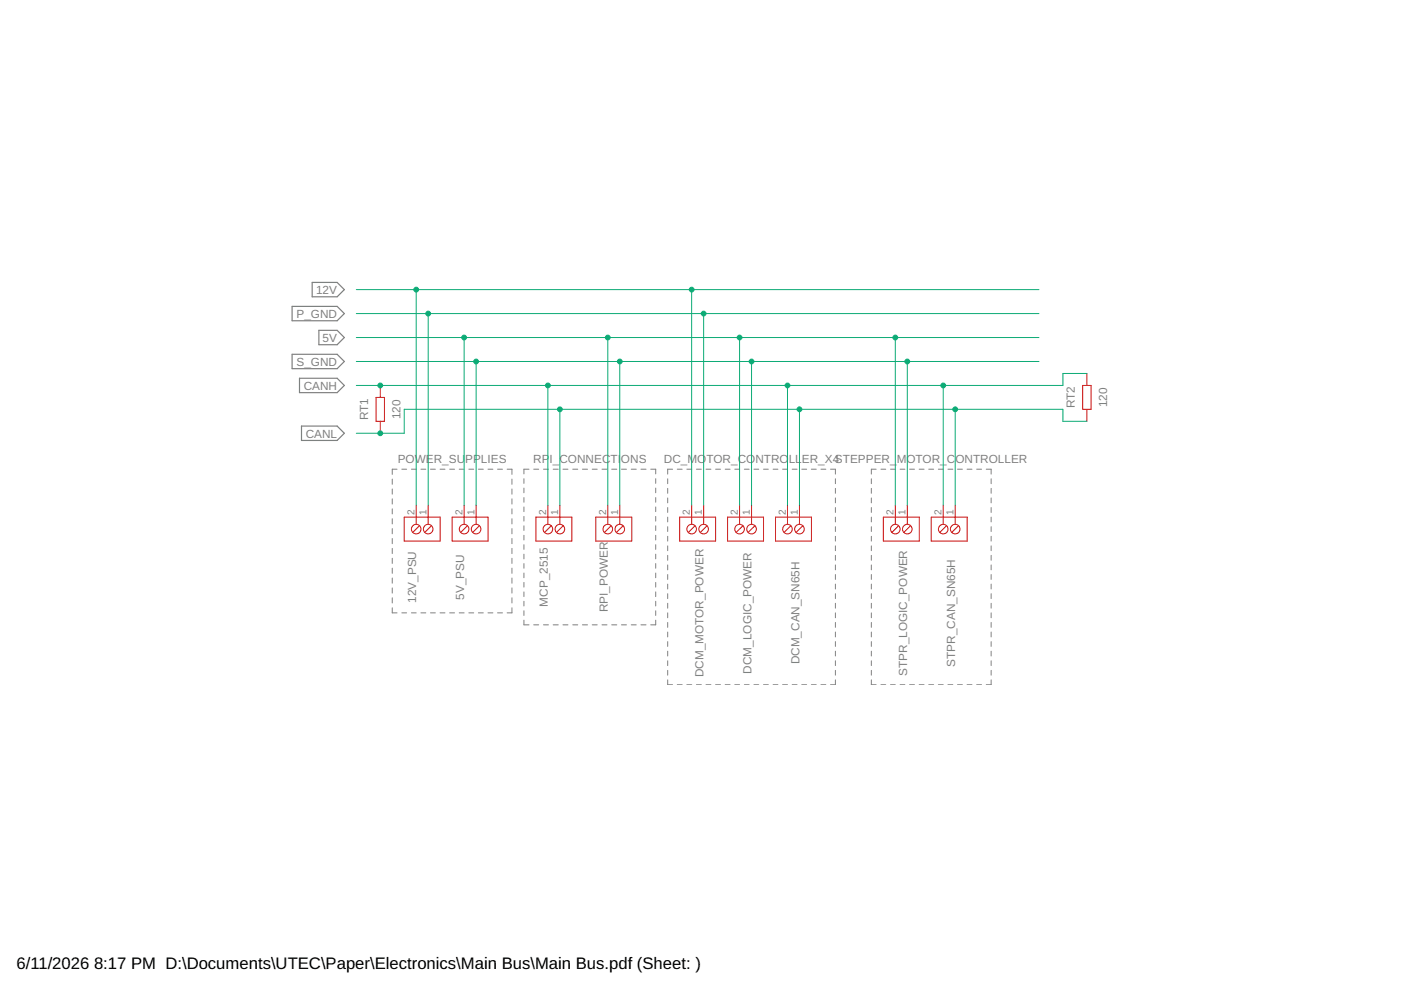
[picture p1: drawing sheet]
<svg xmlns="http://www.w3.org/2000/svg" width="297mm" height="210mm" viewBox="0 0 297 210" stroke-linecap="round" stroke-linejoin="round" font-family="sans-serif">
<g fill="none" stroke="#808080" stroke-width=".21">
<path d="M84.2 99.5h-1v1.1M85.2 99.5h1M87.2 99.5h1M89.2 99.5h1.1M91.3 99.5h1M93.3 99.5h1M95.3 99.5h1.1M97.4 99.5h1M99.4 99.5h1M101.4 99.5h1.1M103.5 99.5h1M105.5 99.5h1"/>
<path d="M107.5 99.5h1v1.1M112.2 99.5h-1.1v1M113.2 99.5h1M115.2 99.5h1.1M117.3 99.5h1.1M119.4 99.5h1M121.4 99.5h1.1M123.5 99.5h1.1M125.6 99.5h1M127.6 99.5h1.1M129.7 99.5h1.1M131.8 99.5h1"/>
<path d="M133.8 99.5h1.1M135.9 99.5h1.1M138 99.5h1v1M142.6 99.5h-1v1M143.6 99.5h1M145.6 99.5h1.1M147.7 99.5h1M149.7 99.5h1M151.7 99.5h1.1M153.8 99.5h1M155.8 99.5h1M157.8 99.5h1"/>
<path d="M159.9 99.5h1M161.9 99.5h1M163.9 99.5h1M165.9 99.5h1.1M168 99.5h1M170 99.5h1M172 99.5h1.1M174.1 99.5h1M176.1 99.5h1v1M185.8 99.5h-1.1v1M186.8 99.5h1M188.8 99.5h1"/>
<path d="M190.8 99.5h1.1M192.8 99.5h1.1M194.9 99.5h1M196.9 99.5h1.1M198.9 99.5h1.1M201 99.5h1M203 99.5h1M205 99.5h1.1M207.1 99.5h1M209.1 99.5h1v1M83.2 101.6v1.1M83.2 103.7v1.1"/>
<path d="M83.2 105.8v1.1M83.2 107.9v1.1M83.2 110v1.1M83.2 112.1v1.1M83.2 114.2v1.1M83.2 116.3v1.1M83.2 118.4v1.1M108.5 101.6v1.1M108.5 103.7v1.1M108.5 105.8v1.1M108.5 107.9v1.1M108.5 110v1.1"/>
<path d="M108.5 112.1v1.1M108.5 114.2v1.1M108.5 116.3v1.1M108.5 118.4v1.1M111.1 101.5v1M111.1 103.5v1M111.1 105.5v1M111.1 107.5v1M111.1 109.5v1M111.1 111.5v1M111.1 113.5v1M111.1 115.5v1"/>
<path d="M111.1 117.5v1M111.1 119.5v1M139 101.5v1M139 103.5v1M139 105.5v1M139 107.5v1M139 109.5v1M139 111.5v1M139 113.5v1M139 115.5v1M139 117.5v1M139 119.5v1"/>
<path d="M141.6 101.5v1.1M141.6 103.5v1.1M141.6 105.6v1M141.6 107.6v1M141.6 109.6v1.1M141.6 111.7v1M141.6 113.7v1M141.6 115.7v1.1M141.6 117.8v1M141.6 119.8v1M177.1 101.5v1.1M177.1 103.5v1.1"/>
<path d="M177.1 105.6v1M177.1 107.6v1M177.1 109.6v1.1M177.1 111.7v1M177.1 113.7v1M177.1 115.7v1.1M177.1 117.8v1M177.1 119.8v1M184.7 101.5v1.1M184.7 103.5v1.1M184.7 105.6v1M184.7 107.6v1"/>
<path d="M184.7 109.6v1.1M184.7 111.7v1M184.7 113.7v1M184.7 115.7v1.1M184.7 117.8v1M184.7 119.8v1M210.1 101.5v1.1M210.1 103.5v1.1M210.1 105.6v1M210.1 107.6v1M210.1 109.6v1.1M210.1 111.7v1"/>
<path d="M210.1 113.7v1M210.1 115.7v1.1M210.1 117.8v1M210.1 119.8v1M83.2 120.5v1.1M83.2 122.6v1.1M83.2 124.7v1.1M83.2 126.7v1.1M83.2 128.9v1h1M85.2 129.9h1M87.2 129.9h1M89.2 129.9h1.1"/>
<path d="M91.3 129.9h1M93.3 129.9h1M95.3 129.9h1.1M97.4 129.9h1M99.4 129.9h1M101.4 129.9h1.1M103.5 129.9h1M105.5 129.9h1M108.5 120.5v1.1M108.5 122.6v1.1M108.5 124.7v1.1M108.5 126.7v1.1"/>
<path d="M108.5 128.9v1h-1M111.1 121.5v1M111.1 123.5v1M111.1 125.5v1M111.1 127.5v1M111.1 129.5v1M111.1 131.5v1h1.1M113.2 132.5h1M115.2 132.5h1.1M117.3 132.5h1.1M119.4 132.5h1M121.4 132.5h1.1"/>
<path d="M123.5 132.5h1.1M125.6 132.5h1M127.6 132.5h1.1M129.7 132.5h1.1M131.8 132.5h1M133.8 132.5h1.1M135.9 132.5h1.1M139 121.5v1M139 123.5v1M139 125.5v1M139 127.5v1M139 129.5v1"/>
<path d="M139 131.5v1h-1M141.6 121.8v1.1M141.6 123.8v1.1M141.6 125.9v1M141.6 127.9v1M141.6 129.9v1.1M141.6 132v1M141.6 134v1M141.6 136v1.1M141.6 138.1v1M177.1 121.8v1.1M177.1 123.8v1.1"/>
<path d="M177.1 125.9v1M177.1 127.9v1M177.1 129.9v1.1M177.1 132v1M177.1 134v1M177.1 136v1.1M177.1 138.1v1M184.7 121.8v1.1M184.7 123.8v1.1M184.7 125.9v1M184.7 127.9v1M184.7 129.9v1.1"/>
<path d="M184.7 132v1M184.7 134v1M184.7 136v1.1M184.7 138.1v1M210.1 121.8v1.1M210.1 123.8v1.1M210.1 125.9v1M210.1 127.9v1M210.1 129.9v1.1M210.1 132v1M210.1 134v1M210.1 136v1.1"/>
<path d="M210.1 138.1v1M141.6 140.1v1M141.6 142.1v1.1M141.6 144.1v1.1h1M143.6 145.2h1M145.6 145.2h1.1M147.7 145.2h1M149.7 145.2h1M151.7 145.2h1.1M153.8 145.2h1M155.8 145.2h1M157.8 145.2h1"/>
<path d="M159.9 145.2h1M161.9 145.2h1M163.9 145.2h1M165.9 145.2h1.1M168 145.2h1M170 145.2h1M172 145.2h1.1M174.1 145.2h1M177.1 140.1v1M177.1 142.1v1.1M177.1 144.1v1.1h-1M184.7 144.1v1.1h1.1"/>
<path d="M184.7 140.1v1M184.7 142.1v1.1M186.8 145.2h1M188.8 145.2h1M190.8 145.2h1.1M192.8 145.2h1.1M194.9 145.2h1M196.9 145.2h1.1M198.9 145.2h1.1M201 145.2h1M203 145.2h1M205 145.2h1.1"/>
<path d="M207.1 145.2h1M210.1 144.1v1.1h-1M210.1 140.1v1M210.1 142.1v1.1"/>
</g>
<path d="M66.2 59.9h5.3l1.5 1.5-1.5 1.5h-5.3zM61.9 65h9.6l1.5 1.5-1.5 1.5h-9.6zM61.9 75.1h9.6l1.5 1.5-1.5 1.6h-9.6zM67.6 70h3.9l1.5 1.6-1.5 1.5h-3.9zM63.5 80.2h8l1.5 1.5-1.5 1.5h-8zM63.9 90.3h7.6l1.5 1.6-1.5 1.5h-7.6z" fill="none" stroke="#808080" stroke-width=".25"/>
<g fill="none" stroke="#c90d0c" stroke-width=".21">
<path d="M230.4 79.2v2.5M79.7 84.3h1.8v5h-1.8zM80.6 81.7v2.6M80.6 89.3v2.6M229.6 81.7h1.7v5.1h-1.7zM230.4 86.8v2.5M85.7 109.6h7.6v5.1h-7.6zM88.2 107.1v4.1M88.9 111.5l-1.4 1.4M90.8 107.1v4.1M91.5 111.5l-1.4 1.4M95.9 109.6h7.6v5.1h-7.6z"/>
<path d="M98.4 107.1v4.1M99.1 111.5l-1.4 1.4M100.9 107.1v4.1M101.6 111.5l-1.4 1.4M113.6 109.6h7.6v5.1h-7.6zM116.2 107.1v4.1M116.9 111.5l-1.4 1.4M118.7 107.1v4.1M119.4 111.5l-1.4 1.4M126.3 109.6h7.6v5.1h-7.6zM128.9 107.1v4.1M129.6 111.5l-1.4 1.4"/>
<path d="M131.4 107.1v4.1M132.1 111.5l-1.4 1.4M144.1 109.6h7.6v5.1h-7.6zM146.6 107.1v4.1M147.4 111.5l-1.5 1.4M149.2 107.1v4.1M149.9 111.5l-1.4 1.4M154.3 109.6h7.6v5.1h-7.6zM156.8 107.1v4.1M157.5 111.5l-1.4 1.4M159.3 107.1v4.1M160.1 111.5l-1.5 1.4"/>
<path d="M164.4 109.6h7.6v5.1h-7.6zM167 107.1v4.1M167.7 111.5l-1.5 1.4M169.5 107.1v4.1M170.2 111.5l-1.4 1.4M187.3 109.6h7.6v5.1h-7.6zM189.8 107.1v4.1M190.5 111.5l-1.4 1.4M192.4 107.1v4.1M193.1 111.5l-1.5 1.4M197.4 109.6h7.7v5.1h-7.7zM200 107.1v4.1"/>
<path d="M200.7 111.5l-1.4 1.4M202.5 107.1v4.1M203.2 111.5l-1.4 1.4"/>
<circle cx="88.2" cy="112.2" r="1.02"/>
<circle cx="90.8" cy="112.2" r="1.02"/>
<circle cx="98.4" cy="112.2" r="1.02"/>
<circle cx="100.9" cy="112.2" r="1.02"/>
<circle cx="116.2" cy="112.2" r="1.02"/>
<circle cx="118.7" cy="112.2" r="1.02"/>
<circle cx="128.9" cy="112.2" r="1.02"/>
<circle cx="131.4" cy="112.2" r="1.02"/>
<circle cx="146.6" cy="112.2" r="1.02"/>
<circle cx="149.2" cy="112.2" r="1.02"/>
<circle cx="156.8" cy="112.2" r="1.02"/>
<circle cx="159.3" cy="112.2" r="1.02"/>
<circle cx="167" cy="112.2" r="1.02"/>
<circle cx="169.5" cy="112.2" r="1.02"/>
<circle cx="189.8" cy="112.2" r="1.02"/>
<circle cx="192.4" cy="112.2" r="1.02"/>
<circle cx="200" cy="112.2" r="1.02"/>
<circle cx="202.5" cy="112.2" r="1.02"/>
</g>
<g fill="none" stroke="#0dab76" stroke-width=".21">
<path d="M75.5 61.4h144.8M75.5 66.5h144.8M75.5 71.6h144.8M75.5 76.6h144.8M88.2 61.4v45.7M90.8 66.5v40.6M98.4 71.6v35.5M100.9 76.6v30.5M128.9 71.6v35.5M131.4 76.6v30.5M146.6 61.4v45.7M149.2 66.5v40.6"/>
<path d="M156.8 71.6v35.5M159.3 76.6v30.5M189.8 71.6v35.5M192.4 76.6v30.5M230.4 79.2h-5v2.5h-149.9M116.2 81.7v25.4M118.7 86.8v20.3M167 81.7v25.4M169.5 86.8v20.3M200 81.7v25.4M202.5 86.8v20.3M230.4 89.3h-5v-2.5h-139.7v5.1h-10.2"/>
</g>
<g fill="#0dab76" stroke="#0dab76" stroke-width=".21">
<circle cx="88.2" cy="61.4" r=".51"/>
<circle cx="146.6" cy="61.4" r=".51"/>
<circle cx="90.8" cy="66.5" r=".51"/>
<circle cx="149.2" cy="66.5" r=".51"/>
<circle cx="98.4" cy="71.6" r=".51"/>
<circle cx="128.9" cy="71.6" r=".51"/>
<circle cx="156.8" cy="71.6" r=".51"/>
<circle cx="189.8" cy="71.6" r=".51"/>
<circle cx="100.9" cy="76.6" r=".51"/>
<circle cx="131.4" cy="76.6" r=".51"/>
<circle cx="159.3" cy="76.6" r=".51"/>
<circle cx="192.4" cy="76.6" r=".51"/>
<circle cx="80.6" cy="81.7" r=".51"/>
<circle cx="116.2" cy="81.7" r=".51"/>
<circle cx="167" cy="81.7" r=".51"/>
<circle cx="200" cy="81.7" r=".51"/>
<circle cx="118.7" cy="86.8" r=".51"/>
<circle cx="169.5" cy="86.8" r=".51"/>
<circle cx="80.6" cy="91.9" r=".51"/>
<circle cx="202.5" cy="86.8" r=".51"/>
</g>
<g font-size="3.5">
<text x="3.5" y="205.4">6/11/2026</text>
<text x="19.9" y="205.4">8:17 PM D:\Documents\UTEC\Paper\Electronics\Main Bus\Main Bus.pdf (Sheet: )</text>
</g>
<g font-size="2.5" fill="#808080">
<text x="67" y="62.3">12V</text>
<text x="62.9" y="67.4">P_GND</text>
<text x="62.9" y="77.5">S_GND</text>
<text x="68.4" y="72.5">5V</text>
<text x="64.4" y="82.6">CANH</text>
<text x="78.1" y="89.1" transform="rotate(-90 78.1 89.1)">RT1</text>
<text x="84.9" y="88.9" transform="rotate(-90 84.9 88.9)">120</text>
<text x="227.9" y="86.6" transform="rotate(-90 227.9 86.6)">RT2</text>
<text x="234.8" y="86.4" transform="rotate(-90 234.8 86.4)">120</text>
<text x="64.8" y="92.8">CANL</text>
<text x="84.3" y="98.2">POWER_SU</text>
<text x="98.6" y="98.2">PPLIES</text>
<text x="113.1" y="98.2">RP</text>
<text x="116.5" y="98.2">I_CONNEC</text>
<text x="129.4" y="98.2">TI</text>
<text x="131.7" y="98.2">ONS</text>
<text x="140.8" y="98.2">DC_MO</text>
<text x="149.8" y="98.2">TOR_CONTRO</text>
<text x="167.2" y="98.2">LL</text>
<text x="170" y="98.2">ER_X4STEPPER_</text>
<text x="190.1" y="98.2">MOTOR_C</text>
<text x="202.6" y="98.2">ONTROLLER</text>
<text x="88.2" y="127.8" transform="rotate(-90 88.2 127.8)">12V_PSU</text>
<text x="98.4" y="127.1" transform="rotate(-90 98.4 127.1)">5V_PSU</text>
<text x="116.2" y="128.6" transform="rotate(-90 116.2 128.6)">MCP_2515</text>
<text x="128.9" y="129.9" transform="rotate(-90 128.9 129.9)">RPI_POWER</text>
<text x="149.2" y="143.5" transform="rotate(-90 149.2 143.5)">DCM_MOTOR_POWER</text>
<text x="159.3" y="142.8" transform="rotate(-90 159.3 142.8)">DCM_LOGIC_POWER</text>
<text x="169.5" y="140.9" transform="rotate(-90 169.5 140.9)">DCM_CAN_SN65H</text>
<text x="192.4" y="143.3" transform="rotate(-90 192.4 143.3)">STPR_LOGIC_POWER</text>
<text x="202.5" y="141.4" transform="rotate(-90 202.5 141.4)">STPR_CAN_SN65H</text>
</g>
<g font-size="2.1" fill="#808080">
<text x="87.9" y="109.3" transform="rotate(-90 87.9 109.3)">2</text>
<text x="90.4" y="109.3" transform="rotate(-90 90.4 109.3)">1</text>
<text x="98" y="109.3" transform="rotate(-90 98 109.3)">2</text>
<text x="100.6" y="109.3" transform="rotate(-90 100.6 109.3)">1</text>
<text x="115.8" y="109.3" transform="rotate(-90 115.8 109.3)">2</text>
<text x="118.4" y="109.3" transform="rotate(-90 118.4 109.3)">1</text>
<text x="128.5" y="109.3" transform="rotate(-90 128.5 109.3)">2</text>
<text x="131.1" y="109.3" transform="rotate(-90 131.1 109.3)">1</text>
<text x="146.3" y="109.3" transform="rotate(-90 146.3 109.3)">2</text>
<text x="148.8" y="109.3" transform="rotate(-90 148.8 109.3)">1</text>
<text x="156.4" y="109.3" transform="rotate(-90 156.4 109.3)">2</text>
<text x="159" y="109.3" transform="rotate(-90 159 109.3)">1</text>
<text x="166.6" y="109.3" transform="rotate(-90 166.6 109.3)">2</text>
<text x="169.1" y="109.3" transform="rotate(-90 169.1 109.3)">1</text>
<text x="189.5" y="109.3" transform="rotate(-90 189.5 109.3)">2</text>
<text x="192" y="109.3" transform="rotate(-90 192 109.3)">1</text>
<text x="199.6" y="109.3" transform="rotate(-90 199.6 109.3)">2</text>
<text x="202.2" y="109.3" transform="rotate(-90 202.2 109.3)">1</text>
</g>
</svg>
